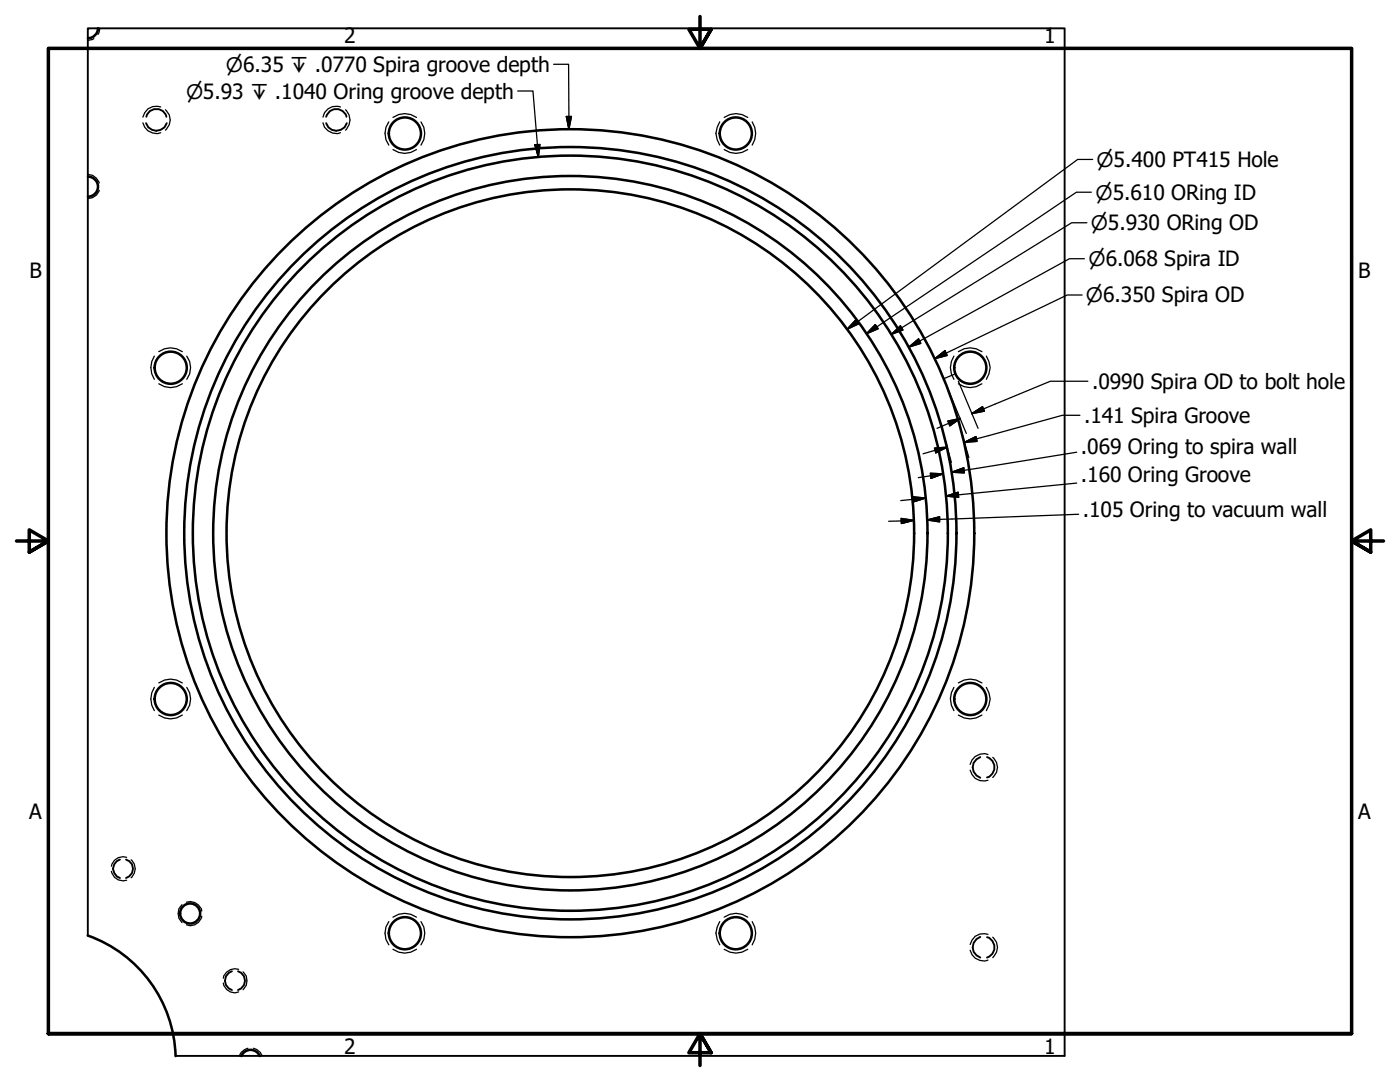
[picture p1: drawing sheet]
<svg xmlns="http://www.w3.org/2000/svg" width="279mm" height="216mm" viewBox="0 0 279 216" stroke-linecap="round" stroke-linejoin="round" font-family="sans-serif">
<!-- layer: Visible Narrow (ANSI) -->
<path d="M17.5 186.7v-181h195v205h-177.4" fill="none" stroke="#000" stroke-width=".38"/>
<!-- layer: Visible (ANSI) -->
<g fill="none" stroke="#000" stroke-width=".51">
<path d="M19.6 5.6a2 2 0 0 1-2 2M17.6 35.2a2 2 0 0 1 2 2 2 2 0 0 1-2 2M17.5 186.7a26.3 26.3 0 0 1 17.5 24M48.2 210.7a2 2 0 0 1 1.8-1.2 2 2 0 0 1 1.9 1.2"/>
<circle cx="80.8" cy="26.6" r="3.2"/>
<circle cx="146.8" cy="26.6" r="3.2"/>
<circle cx="34.1" cy="73.4" r="3.2"/>
<circle cx="193.6" cy="73.4" r="3.2"/>
<circle cx="113.8" cy="106.4" r="80.6"/>
<circle cx="113.8" cy="106.4" r="77.1"/>
<circle cx="113.8" cy="106.4" r="75.4"/>
<circle cx="113.8" cy="106.4" r="71.3"/>
<circle cx="113.8" cy="106.4" r="68.6"/>
<circle cx="34.1" cy="139.5" r="3.2"/>
<circle cx="193.6" cy="139.5" r="3.2"/>
<circle cx="37.9" cy="182.3" r="2"/>
<circle cx="80.8" cy="186.2" r="3.2"/>
<circle cx="146.8" cy="186.2" r="3.2"/>
</g>
<!-- layer: Hidden Narrow (ANSI) -->
<g fill="none" stroke="#000" stroke-width=".25">
<path d="M18.7 7.7l-.2 .2-1 .2M19.9 5.7l-.3 1.2M17.5 34.8a2.49 2.49 0 0 1 2.3 1.7M19.8 38a2.35 2.35 0 0 1-2.3 1.6M28.5 24.5a2.7 2.7 0 0 0 3.6 2M32.1 21.3a2.71 2.71 0 0 0-3.6 2.1M33 21.9a2.64 2.64 0 0 1 0 4.1M64.5 24.5a2.67 2.67 0 0 0 3.4 2M67.9 21.3a2.64 2.64 0 0 0-3.4 2.1M69 21.9a2.77 2.77 0 0 1 0 4.1M77.6 24.3a3.9 3.9 0 0 0 0 4.7M78.4 23.4a4 4 0 0 1 4.7 0"/>
<path d="M78.4 29.8a4 4 0 0 0 4.7 0M84 24.3a3.9 3.9 0 0 1 0 4.7M143.6 24.3a3.9 3.9 0 0 0 0 4.7M144.5 23.4a4 4 0 0 1 4.7 0M144.5 29.8a4 4 0 0 0 4.7 0M150.1 24.3a4.2 4.2 0 0 1 0 4.7M30.8 71.1a4.2 4.2 0 0 0 0 4.6M31.7 70.2a4 4 0 0 1 4.7 0M31.7 76.6a4 4 0 0 0 4.7 0M37.3 71.1a3.9 3.9 0 0 1 0 4.6M190.4 71.1a4.2 4.2 0 0 0 0 4.6M191.3 70.2a4 4 0 0 1 4.7 0"/>
<path d="M191.3 76.6a4 4 0 0 0 4.7 0M196.8 71.1a3.9 3.9 0 0 1 0 4.6M30.8 137.2a4.2 4.2 0 0 0 0 4.6M31.7 136.3a4 4 0 0 1 4.7 0M37.3 137.2a3.9 3.9 0 0 1 0 4.6M190.4 137.2a4.2 4.2 0 0 0 0 4.6M191.3 136.3a4 4 0 0 1 4.7 0M196.8 137.2a3.9 3.9 0 0 1 0 4.6M31.7 142.7a4 4 0 0 0 4.7 0M191.3 142.7a4 4 0 0 0 4.7 0M193.6 153.7a2.68 2.68 0 0 0 3.6 2M197.2 150.6a2.73 2.73 0 0 0-3.6 1.9"/>
<path d="M198.1 151.1a2.58 2.58 0 0 1 0 4M22.2 173.9a2.34 2.34 0 0 0 3.1 1.7M25.3 171.1a2.35 2.35 0 0 0-3.1 1.7M26.2 171.6a2.33 2.33 0 0 1 0 3.5M36.3 180.5a2.46 2.46 0 0 0 0 3.6M37.2 180a2.35 2.35 0 0 1 3.1 1.8M40.3 182.8a2.27 2.27 0 0 1-3.1 1.7M44.6 196.2a2.25 2.25 0 0 0 3 1.7M47.6 193.4a2.35 2.35 0 0 0-3 1.8M48.5 193.9a2.46 2.46 0 0 1 0 3.6M77.6 183.9a3.9 3.9 0 0 0 0 4.6M78.4 183a4 4 0 0 1 4.7 0"/>
<path d="M78.4 189.4a4 4 0 0 0 4.7 0M84 183.9a3.9 3.9 0 0 1 0 4.6M143.6 183.9a3.9 3.9 0 0 0 0 4.6M144.5 183a4 4 0 0 1 4.7 0M144.5 189.4a4 4 0 0 0 4.7 0M150.1 183.9a4.2 4.2 0 0 1 0 4.6M193.6 189.6a2.7 2.7 0 0 0 3.6 2M197.2 186.4a2.71 2.71 0 0 0-3.6 2.1M198.1 187a2.64 2.64 0 0 1 0 4.1M49.5 209.2l-.7 .2-.7 .6-.3 .7M50.6 209.2l.6 .2 .7 .6 .4 .7"/>
</g>
<!-- layer: Hidden (ANSI) -->
<path d="M29.1 24.6a2.16 2.16 0 0 0 2.1 1.5 2.16 2.16 0 0 0 2.1-1.5M29.2 23.3a2.06 2.06 0 0 1 2-1.6 2.06 2.06 0 0 1 2 1.6M65.1 24.6a2.16 2.16 0 0 0 2.1 1.5 2.16 2.16 0 0 0 2-1.5M65.1 23.3a2.1 2.1 0 0 1 2-1.6 2.1 2.1 0 0 1 2.1 1.6M195.6 151.1a2.16 2.16 0 0 0-1.5 2 2.16 2.16 0 0 0 1.5 2.1M197 151.1a2.12 2.12 0 0 1 1.5 2 2.12 2.12 0 0 1-1.5 2M23.9 171.5a1.91 1.91 0 0 0-1.4 1.9 1.91 1.91 0 0 0 1.4 1.8M25.1 171.5a1.91 1.91 0 0 1 1.4 1.9 1.91 1.91 0 0 1-1.4 1.8M46.3 193.8a1.95 1.95 0 0 0-1.4 1.9 1.95 1.95 0 0 0 1.4 1.8M47.5 193.8a1.95 1.95 0 0 1 1.4 1.9 1.95 1.95 0 0 1-1.4 1.8M195.6 186.9a2.16 2.16 0 0 0-1.5 2.1 2.16 2.16 0 0 0 1.5 2.1M197 187a2.12 2.12 0 0 1 1.5 2 2.12 2.12 0 0 1-1.5 2.1" fill="none" stroke="#000" stroke-width=".38"/>
<!-- layer: Border (ANSI) -->
<path d="M139.7 3.3v6.4l-2.2-3.9h4.4l-2.2 3.9 2.2-3.9M3.3 107.9h6.4l-3.9-2.2v4.5l3.9-2.3-3.9 2.3M276.1 107.9h-6.4l3.9-2.2v4.5l-3.9-2.3 3.9 2.3M9.7 206.2v-196.5h260v196.5h-260h260M141.9 210.1l-2.2-3.9 2.2 3.9h-4.4l2.2-3.9v6.4" fill="none" stroke="#000" stroke-width=".7"/>
<!-- layer: Sketch Geometry (ANSI) -->
<path d="M190.6 74.6l-2.3 1" fill="none" stroke="#000" stroke-width=".25"/>
<!-- layer: Dimension (ANSI) -->
<g fill="none" stroke="#000" stroke-width=".25">
<path d="M217.8 38.4h-3l-41.9 28.2M218.1 31.8h-3l-46.1 33.9M216 58.9h-3l-26.4 12.7M216.4 51.6h-3l-32 17.7M216.9 44.4h-3l-36 22.3M170.8 63.9l.5 .7-2.3 1.1zM174.7 64.8l.6 .8-2.4 1zM177.9 66.7l1.8-1.7 .5 .8zM181.4 69.3l1.9-1.7 .5 .9zM186.6 71.6l2-1.6 .4 .9zM188.9 77l3.9 9.5M191.3 76.1l3.9 9.4"/>
<path d="M217.1 76.1h-7.5l-15.7 6.4M182.2 99.1l2.5 .3-2.4 .7zM184.7 99.4l-4.9 .5M185.7 94.4l2.5 .2-2.4 .8zM186.5 89.4l2.5-.2-2.2 1.2zM188.2 94.6l-4.9 .7M188.5 87.4l1.4 4.9M188.8 99l2.4-.8 .1 1.1zM189 89.2l-4.8 1.4M189.2 84l2.4-.5-2.1 1.5zM189.9 94.2l2.4-.9 .2 1.1zM191.6 83.5l-4.6 2"/>
<path d="M192 86.4l1.4 4.9M192.5 88.3l2.3-1.2 .2 1zM193.9 82.5l2.2-1.3 .4 .8zM214.9 90.2l-25 4M214.9 96.4l-26.1 2.6M215.5 82.9h-3.5l-19.5 5.4M179.8 103.4l2.6 .4-2.5 .7zM182.4 103.8l-5 .2M185 103.8l2.5-.7v1zM215.3 102.6l-30.3 1.2"/>
</g>
<g fill="#000" stroke="#000" stroke-width=".25">
<path d="M170.8 63.9l-1.8 1.8zM170.8 63.9l.5 .7-2.3 1.1zM174.7 64.8l-1.8 1.8zM174.7 64.8l.6 .8-2.4 1zM177.9 66.7l1.8-1.7zM177.9 66.7l1.8-1.7 .5 .8zM181.4 69.3l1.9-1.7zM181.4 69.3l1.9-1.7 .5 .9zM186.6 71.6l2-1.6zM186.6 71.6l2-1.6 .4 .9zM185.8 95.4l2.4-.8zM185.7 94.4l2.5 .2-2.4 .8z"/>
<path d="M186.8 90.4l2.2-1.2zM186.5 89.4l2.5-.2-2.2 1.2zM189.5 85l2.1-1.5zM189.2 84l2.4-.5-2.1 1.5zM188.8 99l2.4-.8zM188.8 99l2.4-.8 .1 1.1zM189.9 94.2l2.4-.9zM189.9 94.2l2.4-.9 .2 1.1zM192.5 88.3l2.3-1.2zM192.5 88.3l2.3-1.2 .2 1zM193.9 82.5l2.2-1.3zM193.9 82.5l2.2-1.3 .4 .8z"/>
<path d="M179.9 104.5l2.5-.7zM179.8 103.4l2.6 .4-2.5 .7zM182.3 100.1l2.4-.7zM182.2 99.1l2.5 .3-2.4 .7zM185 103.8l2.5-.7zM185 103.8l2.5-.7v1z"/>
</g>
<!-- layer: Symbol (ANSI) -->
<path d="M103.3 18.2h3.1l1 13.2M110.5 12.8h3v13M106.7 28.9l1.1-.1-.4 2.6zM113 23.2h1l-.5 2.6z" fill="none" stroke="#000" stroke-width=".25"/>
<path d="M106.7 28.9l.7 2.5zM106.7 28.9l1.1-.1-.4 2.6zM113 23.2l.5 2.6zM113 23.2h1l-.5 2.6z" fill="#000" stroke="#000" stroke-width=".25"/>
<g font-size="4.2">
<text x="68.7" y="8.6">2</text>
<text x="208.4" y="8.6">1</text>
<text x="5.9" y="55.5">B</text>
<text x="271.1" y="55.5">B</text>
<text x="217.9" y="77.7">.0990 Spira OD to bolt hole</text>
<text x="216.3" y="84.4">.141 Spira Groove</text>
<text x="215.7" y="90.6">.069 Oring to spira wall</text>
<text x="215.7" y="96.1">.160 Oring Groove</text>
<text x="216.1" y="103.3">.105 Oring to vacuum wall</text>
<text x="5.8" y="163.4">A</text>
<text x="271" y="163.4">A</text>
<text x="68.7" y="210.3">2</text>
<text x="208.4" y="210.3">1</text>
</g>
<g font-size="4">
<text x="45.1" y="14.4">⌀6.35 ↧ .0770 Spira groove depth</text>
<text x="37.1" y="19.7">⌀5.93 ↧ .1040 Oring groove depth</text>
<text x="218.8" y="33.3">⌀5.400 PT415 Hole</text>
<text x="218.6" y="39.8">⌀5.610 ORing ID</text>
<text x="217.7" y="45.9">⌀5.930 ORing OD</text>
<text x="217.2" y="53.1">⌀6.068 Spira ID</text>
<text x="216.7" y="60.3">⌀6.350 Spira OD</text>
</g>
</svg>
